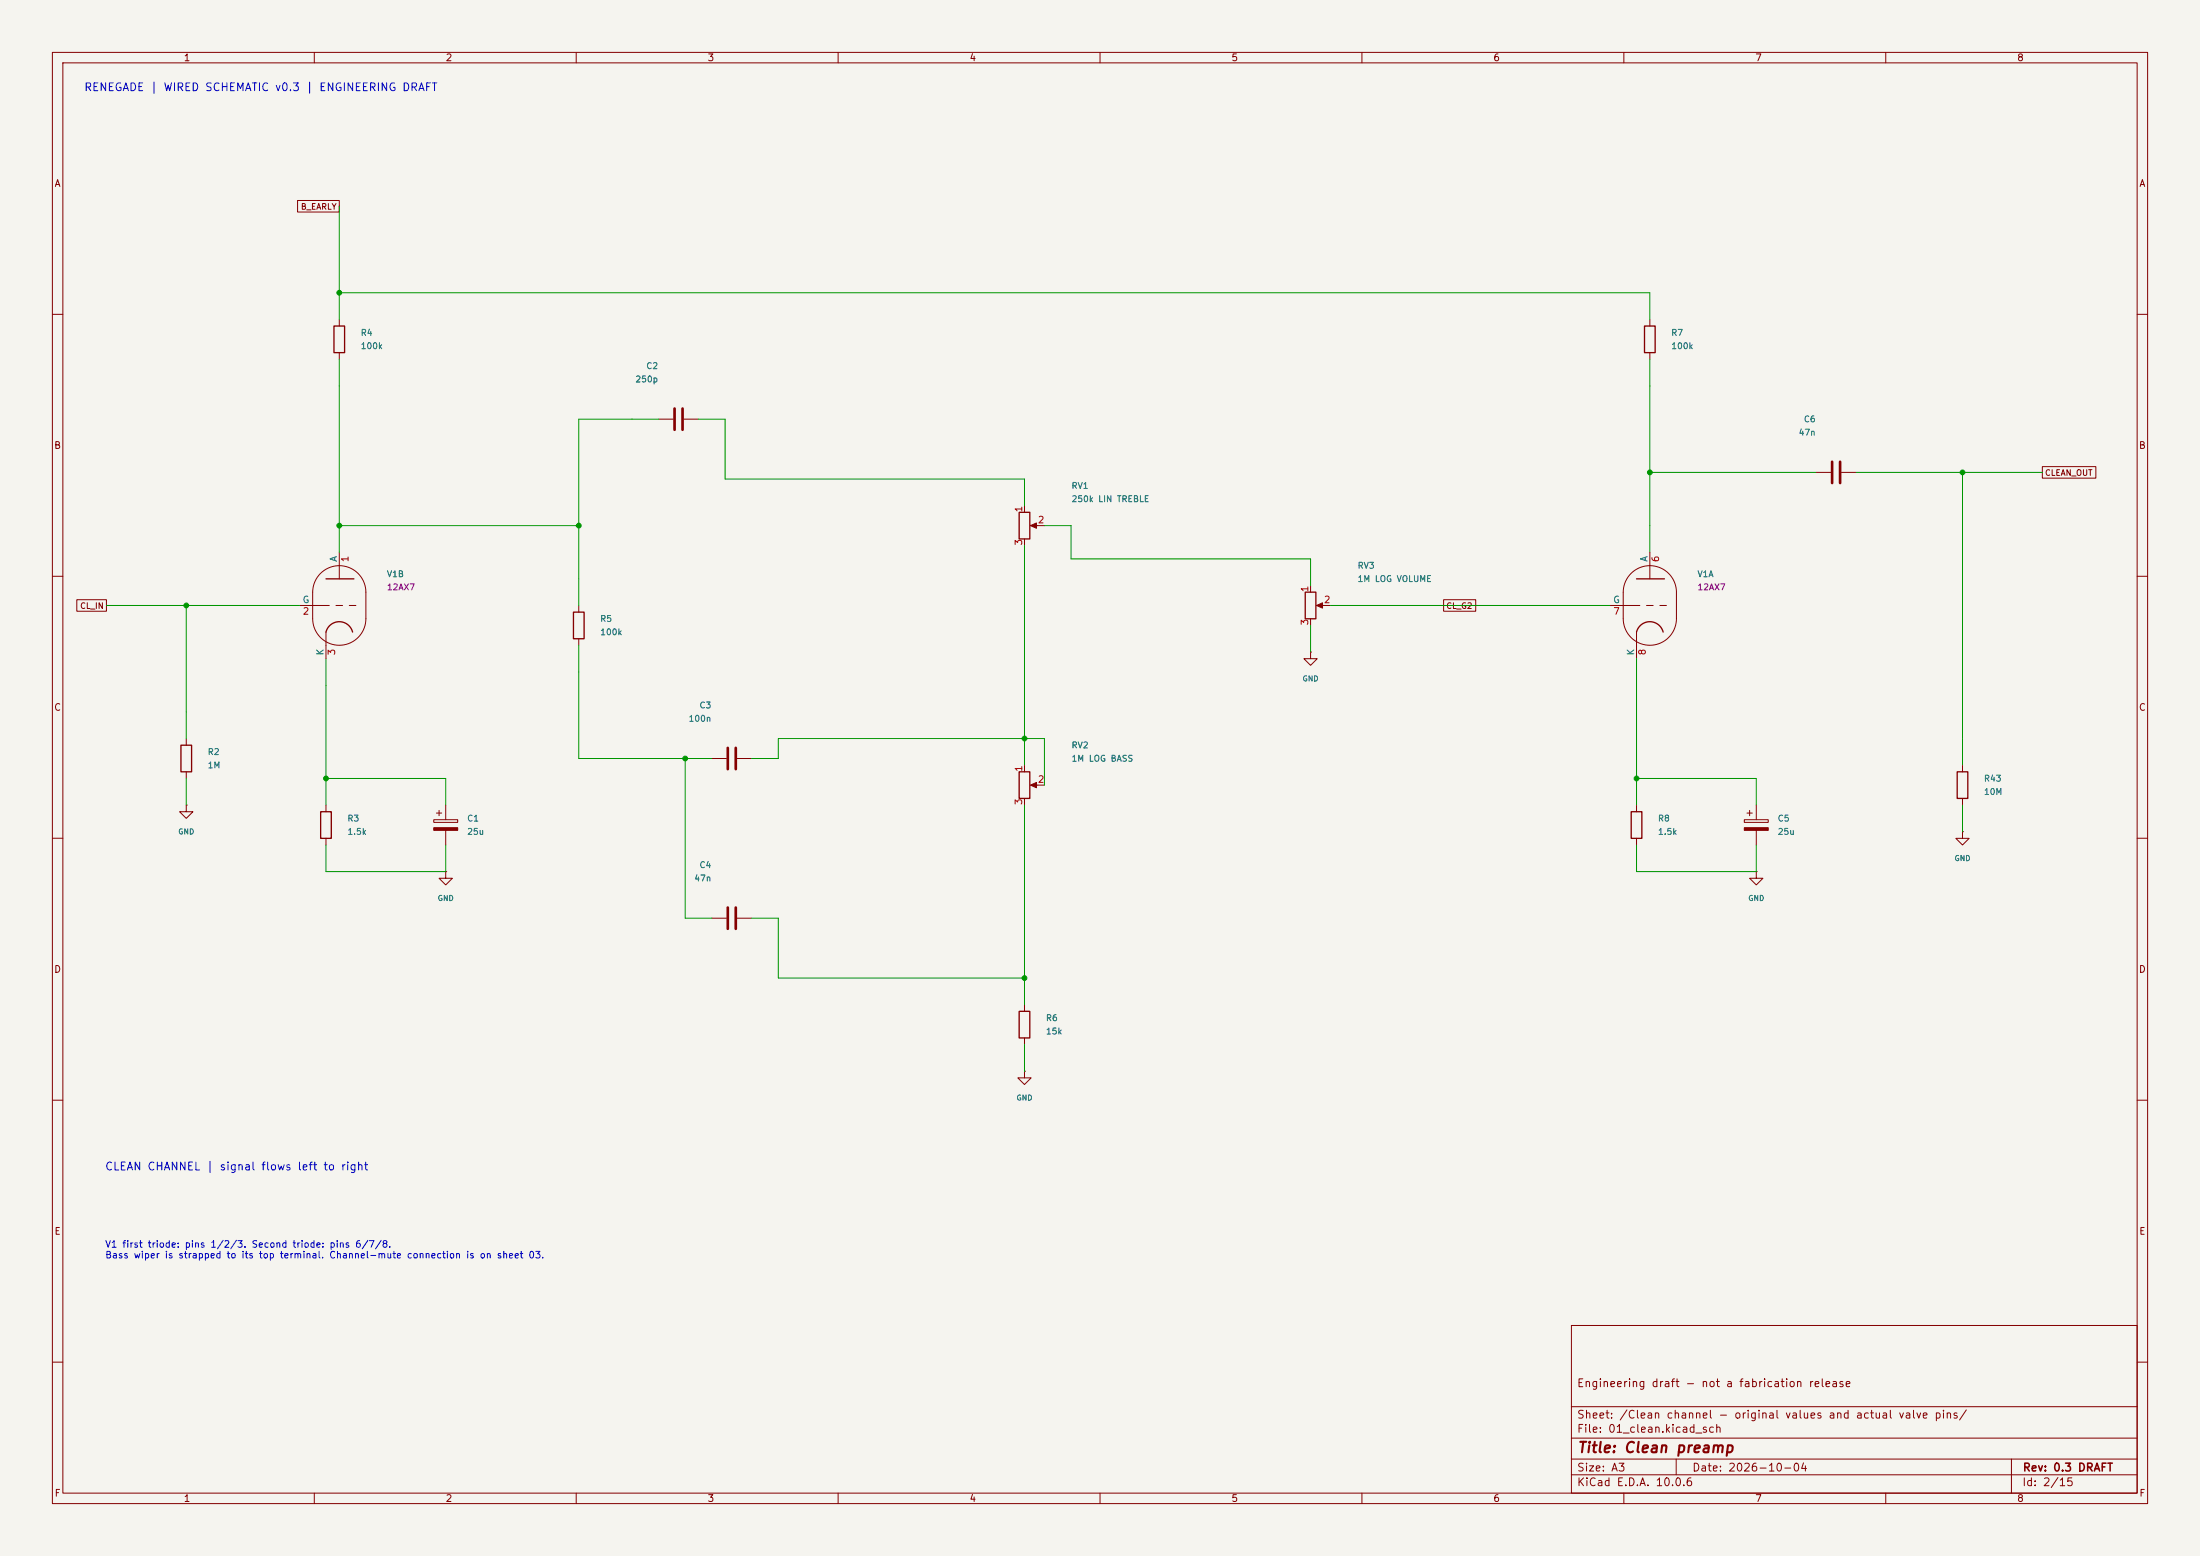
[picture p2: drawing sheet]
<svg xmlns="http://www.w3.org/2000/svg" width="420mm" height="297mm" viewBox="0 0 420 297" stroke-linecap="round" stroke-linejoin="round" font-family="sans-serif">
<path d="M0 0h420v297h-420z" fill="#f5f4ef" stroke="#f5f4ef" stroke-width=".19"/>
<g fill="none" stroke="#840000" stroke-width=".19">
<path d="M10 10h400v277h-400zM12 12h396v273h-396zM60 10v2M110 10v2M160 10v2M210 10v2M260 10v2M310 10v2M360 10v2M56.8 38.3h8v2.2h-8zM10 60h2M64.8 61v1.2"/>
<path d="M64.8 67.3v1.3M315 61v1.2M315 67.3v1.3M408 60h2M125.7 80h2.8M130.6 80h2.7M195.6 96.5v1.3M346.7 90.2h2.8M351.5 90.2h2.8M389.9 89.1h10.2v2.2h-10.2zM10 110h2M14.7 114.5h5.6v2.2h-5.6z"/>
<path d="M57.1 115.6h5.8M61.2 109.5a5.1 5.1 0 0 1 5.5-1.1 5.1 5.1 0 0 1 3.1 4.6v5.1a5.1 5.1 0 0 1-5 5.1 5.1 5.1 0 0 1-5.1-5.1v-5.1a5.1 5.1 0 0 1 1.5-3.5zM64.1 115.6h1.3M64.8 105.4v5.1M66.7 115.6h1.2M110.5 115.6v1.2M195.6 102.9v1.2M197.1 100.3h2.3M250.2 111.8v1.2M250.2 118.1v1.3M251.7 115.6h2.3M275.6 114.5h6.1v2.2h-6.1z"/>
<path d="M307.3 115.6h5.8M311.4 109.5a5.1 5.1 0 0 1 5.5-1.1 5.1 5.1 0 0 1 3.1 4.6v5.1a5.1 5.1 0 0 1-5 5.1 5.1 5.1 0 0 1-5.1-5.1v-5.1a5.1 5.1 0 0 1 1.5-3.5zM314.3 115.6h1.3M315 105.4v5.1M316.9 115.6h1.2M408 110h2M62.2 120.7v5M110.5 121.9v1.3M250.2 124.5v1.2h1.3l-1.3 1.3-1.3-1.3h1.3M250.2 124.5h.1M312.4 120.7v5M10 160h2"/>
<path d="M35.6 153.7v1.2h1.2l-1.2 1.3-1.3-1.3h1.3M35.6 153.7h.1M35.6 141v1.2M35.6 147.3v1.3M62.2 153.7v1.2M82.8 156.5h4.6v.5h-4.6zM83.3 155.2h1M83.8 154.7v1M85.1 153.7v2.8M85.1 158.5v2.8M135.9 144.8h2.8M140.7 144.8h2.8"/>
<path d="M195.6 146.1v1.2M195.6 152.4v1.3M197.1 149.9h2.3M312.4 153.7v1.2M333 156.5h4.6v.5h-4.6zM333.5 155.2h1M334 154.7v1M335.3 153.7v2.8M335.3 158.5v2.8M374.6 158.8v1.2h1.3l-1.3 1.3-1.2-1.3h1.2M374.6 158.8h.1M374.6 146.1v1.2"/>
<path d="M374.6 152.4v1.3M408 160h2M62.2 160v1.3M85.1 166.4v1.2h1.3l-1.3 1.3-1.3-1.3h1.3M85.1 166.4h.1M135.9 175.3h2.8M140.7 175.3h2.8M312.4 160v1.3M335.3 166.4v1.2h1.2l-1.2 1.3-1.3-1.3h1.3M335.3 166.4h.1M195.6 191.8v1.2M195.6 198.1v1.3"/>
<path d="M10 210h2M195.6 204.5v1.2h1.2l-1.2 1.3-1.3-1.3h1.3M195.6 204.5h.1M408 210h2M300 253h108v32h-108zM10 260h2M300 278.5h108M300 274.5h108M300 268.5h108M320 278.5v3M384 278.5v6.5M408 260h2"/>
<path d="M60 285v2M110 285v2M160 285v2M210 285v2M260 285v2M300 281.5h108M310 285v2M360 285v2"/>
</g>
<g fill="none" stroke="#840000" stroke-width=".25">
<path d="M63.8 62.2h2v5.1h-2zM313.9 62.2h2.1v5.1h-2.1zM194.6 97.8h2v5.1h-2zM62.2 110.5h5.4M109.5 116.8h2v5.1h-2zM249.2 113h2v5.1h-2zM312.4 110.5h5.4M62.2 120.7a2.62 2.62 0 0 1 2.6-2 2.62 2.62 0 0 1 2.5 2M312.4 120.7a2.62 2.62 0 0 1 2.6-2 2.62 2.62 0 0 1 2.5 2M34.5 142.2h2.1v5.1h-2.1zM61.2 154.9h2v5.1h-2zM194.6 147.3h2v5.1h-2z"/>
<path d="M311.4 154.9h2v5.1h-2zM373.6 147.3h2.1v5.1h-2.1zM194.6 193h2v5.1h-2z"/>
</g>
<g fill="#840000" stroke="#840000" stroke-width=".19">
<path d="M196.7 100.3l1.2-.5v1z"/>
<path d="M251.3 115.6l1.2-.5v1z"/>
<path d="M82.8 158h4.6v.5h-4.6z"/>
<path d="M333 158h4.6v.5h-4.6z"/>
<path d="M196.7 149.9l1.2-.5v1z"/>
</g>
<path d="M128.8 78v4M130.3 78v4M349.8 88.1v4.1M351.3 88.1v4.1M138.9 142.7v4.1M140.5 142.7v4.1M138.9 173.2v4.1M140.5 173.2v4.1" fill="none" stroke="#840000" stroke-width=".51"/>
<g fill="none" stroke="#009600" stroke-width=".19">
<path d="M64.8 39.4v21.6M64.8 55.9h250.2v5.1M64.8 68.6v36.8M315 68.6v36.8M125.7 80h-15.2v35.6M133.3 80h5.1v11.4h57.2v5.1M315 90.2h31.7M354.3 90.2h35.6M374.6 90.2v55.9M20.3 115.6h36.8M35.6 115.6v25.4M64.8 100.3h45.7"/>
<path d="M195.6 104.1v42M199.4 100.3h5.1v6.4h45.7v5.1M250.2 119.4v5.1M254 115.6h53.3M62.2 125.7v28M110.5 123.2v21.6h25.4M312.4 125.7v28M35.6 148.6v5.1M62.2 148.6h22.9v5.1M130.8 144.8v30.5h5.1M143.5 144.8h5.1v-3.8h50.8v8.9M195.6 153.7v38.1"/>
<path d="M312.4 148.6h22.9v5.1M374.6 153.7v5.1M62.2 161.3v5.1h22.9v-5.1M143.5 175.3h5.1v11.4h47M312.4 161.3v5.1h22.9v-5.1M195.6 199.4v5.1"/>
</g>
<g fill="#009600" stroke="#009600" stroke-width=".19">
<circle cx="64.8" cy="100.3" r=".46"/>
<circle cx="35.6" cy="115.6" r=".46"/>
<circle cx="62.2" cy="148.6" r=".46"/>
<circle cx="64.8" cy="55.9" r=".46"/>
<circle cx="195.6" cy="186.7" r=".46"/>
<circle cx="110.5" cy="100.3" r=".46"/>
<circle cx="130.8" cy="144.8" r=".46"/>
<circle cx="195.6" cy="141" r=".46"/>
<circle cx="315" cy="90.2" r=".46"/>
<circle cx="312.4" cy="148.6" r=".46"/>
<circle cx="374.6" cy="90.2" r=".46"/>
</g>
<text font-size="2" fill="#840000" x="301" y="277.8">Title: Clean preamp</text>
<g font-size="1.5" fill="#0000c2">
<text x="16" y="17.8">RENEGADE | WIRED SCHEMATIC v0.3 | ENGINEERING DRAFT</text>
<text x="20" y="223.8">CLEAN CHANNEL | signal flows left to right</text>
</g>
<g font-size="1.5" fill="#840000">
<text x="300.9" y="265.1">Engineering draft - not a fabrication release</text>
<text x="300.9" y="273.8">File: 01_clean.kicad_sch</text>
<text x="300.9" y="271.1">Sheet: /Clean channel - original values and actual valve pins/</text>
<text x="300.9" y="281.2">Size: A3</text>
<text x="322.9" y="281.2">Date: 2026-10-04</text>
<text x="386" y="281.2">Rev: 0.3 DRAFT</text>
<text x="300.9" y="284">KiCad E.D.A. 10.0.6</text>
<text x="385.9" y="284">Id: 2/15</text>
</g>
<g font-size="1.3" fill="#840000">
<text x="35" y="12">1</text>
<text x="85" y="12">2</text>
<text x="135" y="12">3</text>
<text x="185" y="12">4</text>
<text x="235" y="12">5</text>
<text x="285" y="12">6</text>
<text x="335" y="12">7</text>
<text x="385" y="12">8</text>
<text x="10.3" y="36">A</text>
<text x="408.3" y="36">A</text>
<text x="10.2" y="86">B</text>
<text x="408.2" y="86">B</text>
<text x="10.2" y="136">C</text>
<text x="408.2" y="136">C</text>
<text x="10.2" y="186">D</text>
<text x="408.2" y="186">D</text>
<text x="10.3" y="236">E</text>
<text x="408.3" y="236">E</text>
<text x="10.3" y="286">F</text>
<text x="35" y="287">1</text>
<text x="85" y="287">2</text>
<text x="135" y="287">3</text>
<text x="185" y="287">4</text>
<text x="235" y="287">5</text>
<text x="285" y="287">6</text>
<text x="335" y="287">7</text>
<text x="385" y="287">8</text>
<text x="408.3" y="286">F</text>
</g>
<g font-size="1.3" fill="#a90000">
<text x="195.4" y="97.9" transform="rotate(-90 195.4 97.9)">1</text>
<text x="198" y="100.2">2</text>
<text x="66.8" y="107.4" transform="rotate(-90 66.8 107.4)">1</text>
<text x="195.4" y="104.2" transform="rotate(-90 195.4 104.2)">3</text>
<text x="317" y="107.4" transform="rotate(-90 317 107.4)">6</text>
<text x="250.1" y="113.1" transform="rotate(-90 250.1 113.1)">1</text>
<text x="57.7" y="117.6">2</text>
<text x="250.1" y="119.5" transform="rotate(-90 250.1 119.5)">3</text>
<text x="252.6" y="115.4">2</text>
<text x="307.9" y="117.6">7</text>
<text x="64.3" y="125.2" transform="rotate(-90 64.3 125.2)">3</text>
<text x="314.5" y="125.2" transform="rotate(-90 314.5 125.2)">8</text>
<text x="195.4" y="147.4" transform="rotate(-90 195.4 147.4)">1</text>
<text x="198" y="149.7">2</text>
<text x="195.4" y="153.8" transform="rotate(-90 195.4 153.8)">3</text>
</g>
<g font-size="1.3" fill="#006464">
<text x="64.6" y="107.4" transform="rotate(-90 64.6 107.4)">A</text>
<text x="314.8" y="107.4" transform="rotate(-90 314.8 107.4)">A</text>
<text x="57.7" y="115.4">G</text>
<text x="307.8" y="115.4">G</text>
<text x="62.1" y="125.2" transform="rotate(-90 62.1 125.2)">K</text>
<text x="312.3" y="125.2" transform="rotate(-90 312.3 125.2)">K</text>
</g>
<g font-size="1.3" fill="#0000c2">
<text x="20" y="238.5">V1 first triode: pins 1/2/3. Second triode: pins 6/7/8.</text>
<text x="20" y="240.5">Bass wiper is strapped to its top terminal. Channel-mute connection is on sheet 03.</text>
</g>
<g font-size="1.2" fill="#006464">
<text x="68.8" y="64.4">R4</text>
<text x="318.9" y="64.4">R7</text>
<text x="68.8" y="66.9">100k</text>
<text x="123.3" y="70.7">C2</text>
<text x="318.9" y="66.9">100k</text>
<text x="121.2" y="73.3">250p</text>
<text x="343.3" y="83.4">47n</text>
<text x="344.2" y="80.9">C6</text>
<text x="204.5" y="93.6">RV1</text>
<text x="204.5" y="96.1">250k LIN TREBLE</text>
<text x="73.8" y="110.4">V1B</text>
<text x="259.1" y="108.8">RV3</text>
<text x="259.1" y="111.4">1M LOG VOLUME</text>
<text x="323.9" y="110.4">V1A</text>
<text x="114.5" y="119">R5</text>
<text x="114.5" y="121.5">100k</text>
<text x="133.4" y="135.5">C3</text>
<text x="131.3" y="138">100n</text>
<text x="204.5" y="143.1">RV2</text>
<text x="39.5" y="144.4">R2</text>
<text x="39.5" y="146.9">1M</text>
<text x="204.5" y="145.7">1M LOG BASS</text>
<text x="378.6" y="149.5">R43</text>
<text x="378.6" y="152">10M</text>
<text x="66.2" y="157.1">R3</text>
<text x="66.2" y="159.6">1.5k</text>
<text x="89.1" y="157.1">C1</text>
<text x="89.1" y="159.6">25u</text>
<text x="316.4" y="157.1">R8</text>
<text x="316.4" y="159.6">1.5k</text>
<text x="339.3" y="157.1">C5</text>
<text x="339.3" y="159.6">25u</text>
<text x="133.4" y="166">C4</text>
<text x="132.4" y="168.5">47n</text>
<text x="199.6" y="195.2">R6</text>
<text x="199.6" y="197.7">15k</text>
</g>
<g font-size="1.2" fill="#840084">
<text x="73.8" y="112.9">12AX7</text>
<text x="323.9" y="112.9">12AX7</text>
</g>
<g font-size="1.1" fill="#840000">
<text x="57.3" y="40.3">B_EARLY</text>
<text x="390.3" y="91.1">CLEAN_OUT</text>
<text x="15.2" y="116.5">CL_IN</text>
<text x="276" y="116.5">CL_G2</text>
</g>
<g font-size="1" fill="#006464">
<text x="248.6" y="130.3">GND</text>
<text x="33.9" y="159.5">GND</text>
<text x="373" y="164.6">GND</text>
<text x="83.5" y="172.2">GND</text>
<text x="333.7" y="172.2">GND</text>
<text x="194" y="210.3">GND</text>
</g>
</svg>
